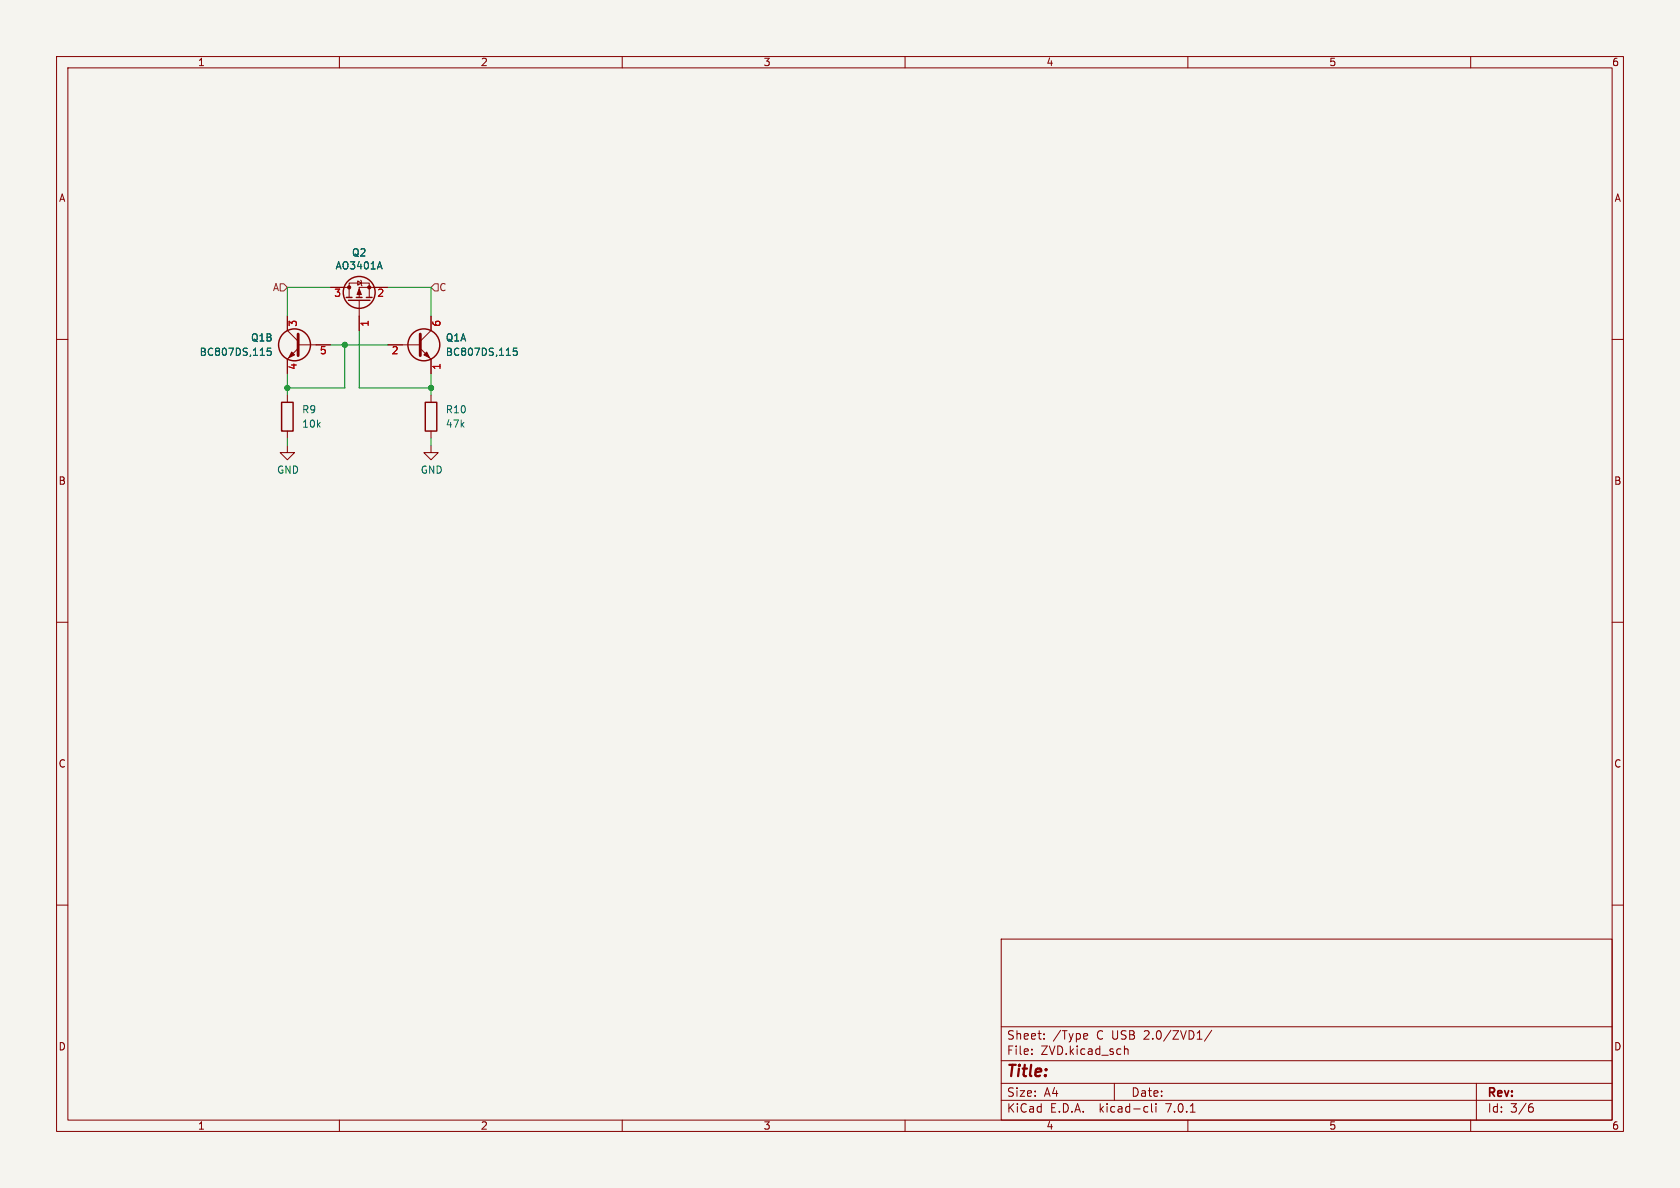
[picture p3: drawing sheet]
<svg xmlns="http://www.w3.org/2000/svg" width="297mm" height="210mm" viewBox="0 0 297 210" stroke-linecap="round" stroke-linejoin="round" font-family="sans-serif">
<path d="M0 0h297v210h-297z" fill="#f5f4ef" stroke="#f5f4ef" stroke-width=".18"/>
<g fill="none" stroke="#840000" stroke-width=".18">
<path d="M10 10h277v190h-277zM12 12h273v186h-273zM60 10v2M110 10v2M160 10v2M210 10v2M260 10v2M10 60h2M50.8 55.9v2.5l1.9 1.9M58.4 50.8h3.3M61.7 50.8v-.8h3.6v2.6M61.7 50.8v1.8"/>
<path d="M63.2 49.7l.7 .3-.7 .4zM63.5 53.1v5.3M63.8 49.5l.1 .2v.7l.1 .1M68.6 50.8h-5.1v1.8M76.2 55.9v2.5l-1.9 1.9M285 60h2M50.8 78.7v1.3h1.3l-1.3 1.3-1.3-1.3h1.3M50.8 69.9v1.2M50.8 76.2v1.3M52.7 61.6l-1.9 1.9v2.5M52.7 61h5.7M68.6 61h5.7"/>
<path d="M74.3 61.6l1.9 1.9v2.5M76.2 78.7v1.3h1.3l-1.3 1.3-1.3-1.3h1.3M76.2 69.9v1.2M76.2 76.2v1.3M10 110h2M285 110h2M10 160h2M285 160h2M177 166h108v32h-108zM60 198v2M110 198v2M160 198v2"/>
<path d="M177 194.5h108M177 191.5h108M177 187.5h108M177 181.5h108M182.4 186.3v.1M182.4 185.5v.1M184.6 183.6v.1M184.6 182.8v.1M191.8 182.7l.4 .1 .1 .3-.7 .1M192.2 183.6l-.4 .1M197 191.5v3M198.8 184.9v1.5"/>
<path d="M198.8 185.5l.2-.1 .4 .1v.9M202.5 195.6l.4 .1M202.9 196.5l-.4 .1M203.6 195.1v1.3l.2 .2M204.4 195.1v.1M204.4 195.6v1M210 198v2M210.4 196.6h.9M211.6 183.7h.9M214.2 182.1l-1.3 2M260 198v2M261 191.5v6.5"/>
<path d="M270.5 195.7h.4l.2 .3-.1 .5-.5 .1M270.9 195.1l-.4 .1"/>
</g>
<g fill="none" stroke="#840000" stroke-width=".25">
<path d="M61.2 52.6h1M61.6 53.1h3.8M63 52.6h1M64.8 52.6h1M49.8 71.1h2v5.1h-2zM75.2 71.1h2v5.1h-2z"/>
<circle cx="63.5" cy="51.7" r="2.82"/>
<circle cx="52.1" cy="61" r="2.82"/>
<circle cx="74.9" cy="61" r="2.82"/>
</g>
<g fill="#840000" stroke="#840000" stroke-width=".18">
<path d="M63.5 51.1l.4 1h-.8z"/>
<path d="M51.6 62.2l.5 .5-1 .5z"/>
<path d="M75.4 62.2l.5 1-1-.5z"/>
<circle cx="65.3" cy="50.8" r=".28"/>
<circle cx="61.7" cy="50.8" r=".28"/>
</g>
<path d="M67.1 46.3l.5 1.2M47.9 61.5h-.6l-.1 .7 .2-.2 .4 .1 .1 .2v.4l-.2 .1-.5-.1M91.4 61.5h-.6l-.1 .7 .2-.2 .4 .1 .2 .2-.1 .4-.2 .1-.5-.1" fill="none" stroke="#006464" stroke-width=".18"/>
<path d="M52.7 59.1v3.8M74.3 59.1v3.8" fill="none" stroke="#840000" stroke-width=".51"/>
<path d="M49.5 50.2h.7l.6 .6-.6 .6h-.7zM76.8 50.2h.7v1.2h-.7l-.6-.6z" fill="none" stroke="#725600" stroke-width=".18"/>
<path d="M58.4 50.8h-7.6v5.1M63.5 58.4v10.2h12.7M68.6 50.8h7.6v5.1M50.8 66v3.9M50.8 77.5v1.2M58.4 61h10.2M61 61v7.6h-10.2M76.2 66v3.9M76.2 77.5v1.2" fill="none" stroke="#009600" stroke-width=".18"/>
<g fill="#009600" stroke="#009600" stroke-width=".18">
<circle cx="50.8" cy="68.6" r=".46"/>
<circle cx="61" cy="61" r=".46"/>
<circle cx="76.2" cy="68.6" r=".46"/>
</g>
<text font-size="2.8" fill="#840000" x="178" y="190.8">Title:</text>
<g font-size="2.1" fill="#840000">
<text x="178" y="183.9">Sheet:</text>
<text x="186.2" y="183.9">/Type</text>
<text x="193.9" y="183.9">C USB 2.0/ZVD1/</text>
<text x="178" y="186.6">File:</text>
<text x="184" y="186.6">ZVD.kicad_sch</text>
<text x="178" y="196.8">KiCad</text>
<text x="178" y="194">Size:</text>
<text x="184.6" y="194">A4</text>
<text x="185.7" y="196.8">E.D.A.</text>
<text x="194.4" y="196.8">kicad-cli</text>
<text x="200" y="194">Date:</text>
<text x="206.2" y="196.8">7.0.1</text>
<text x="263" y="194.2">Rev:</text>
<text x="263" y="196.8">Id:</text>
<text x="267" y="196.8">3/6</text>
</g>
<g font-size="1.8" fill="#840000">
<text x="35" y="11.8">1</text>
<text x="85" y="11.8">2</text>
<text x="135" y="11.8">3</text>
<text x="185" y="11.8">4</text>
<text x="235" y="11.8">5</text>
<text x="285" y="11.8">6</text>
<text x="10.4" y="35.8">A</text>
<text x="285.4" y="35.8">A</text>
<text x="10.3" y="85.8">B</text>
<text x="285.3" y="85.8">B</text>
<text x="10.3" y="135.8">C</text>
<text x="285.3" y="135.8">C</text>
<text x="10.3" y="185.8">D</text>
<text x="285.3" y="185.8">D</text>
<text x="35" y="199.8">1</text>
<text x="85" y="199.8">2</text>
<text x="135" y="199.8">3</text>
<text x="185" y="199.8">4</text>
<text x="235" y="199.8">5</text>
<text x="285" y="199.8">6</text>
</g>
<g font-size="1.8" fill="#006464">
<text x="59.3" y="47.8">AO3401A</text>
<text x="62.2" y="45.5">Q2</text>
<text x="35.2" y="63.1">BC807DS,115</text>
<text x="44.3" y="60.5">Q1B</text>
<text x="78.7" y="60.5">Q1A</text>
<text x="78.7" y="63.1">BC807DS,115</text>
<text x="53.3" y="73.2">R9</text>
<text x="53.3" y="75.8">10k</text>
<text x="78.7" y="73.2">R10</text>
<text x="78.7" y="75.8">47k</text>
<text x="48.9" y="83.9">GND</text>
<text x="74.3" y="83.9">GND</text>
</g>
<g font-size="1.8" fill="#725600">
<text x="48.1" y="51.6">A</text>
<text x="77.7" y="51.6">C</text>
</g>
<g font-size="1.8" fill="#a90000">
<text x="59" y="52.7">3</text>
<text x="66.6" y="52.7">2</text>
<text x="52.7" y="57.8" transform="rotate(-90 52.7 57.8)">3</text>
<text x="65.4" y="57.8" transform="rotate(-90 65.4 57.8)">1</text>
<text x="78.1" y="57.8" transform="rotate(-90 78.1 57.8)">6</text>
<text x="52.7" y="65.4" transform="rotate(-90 52.7 65.4)">4</text>
<text x="56.5" y="62.9">5</text>
<text x="69.2" y="62.9">2</text>
<text x="78.1" y="65.4" transform="rotate(-90 78.1 65.4)">1</text>
</g>
</svg>
